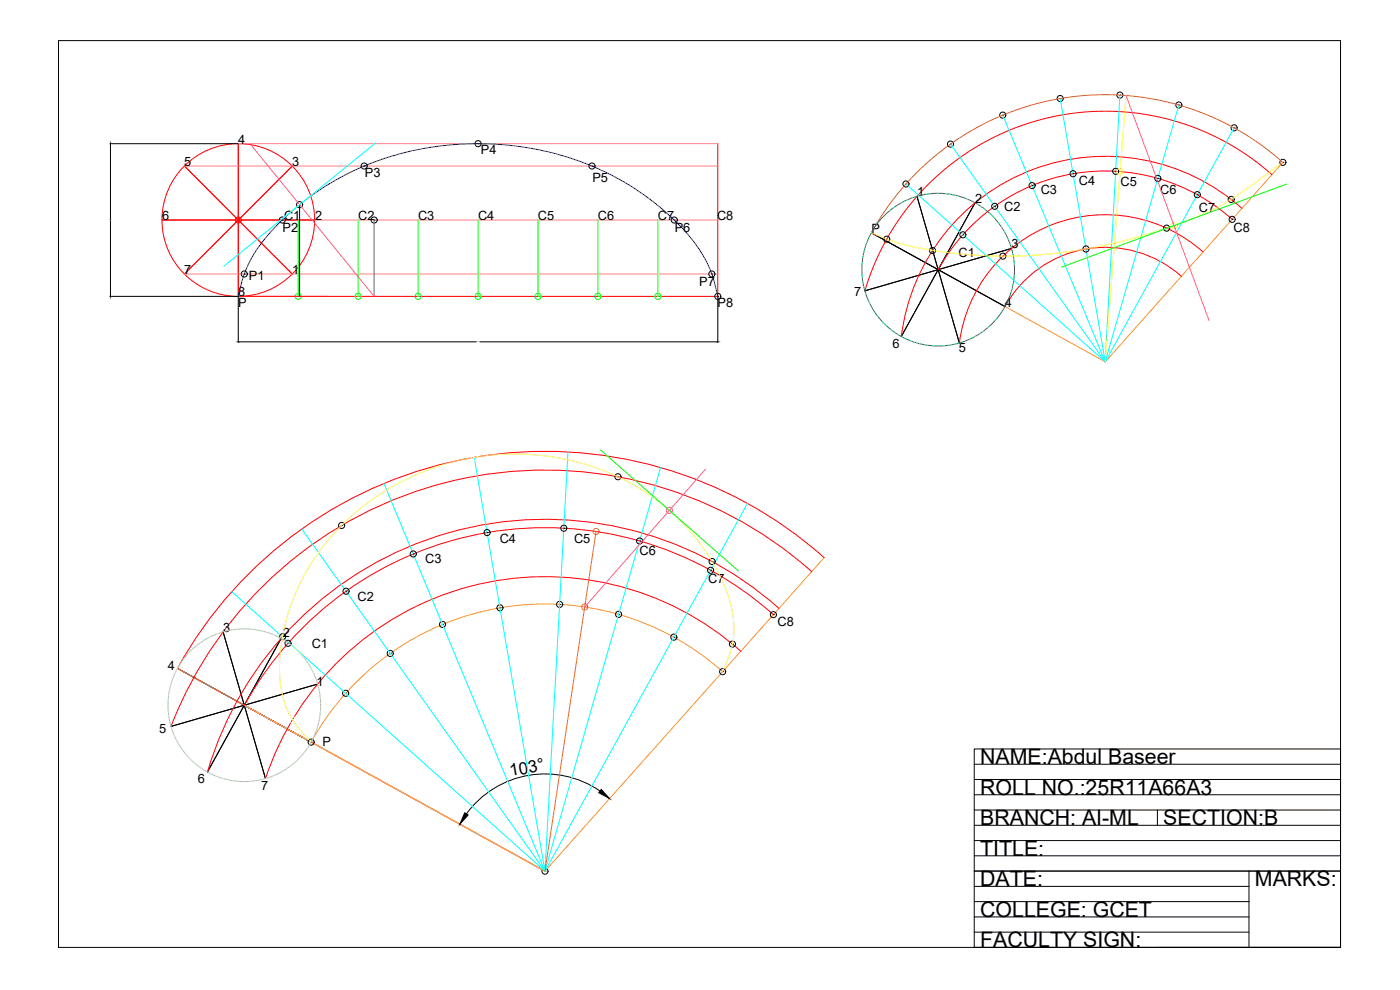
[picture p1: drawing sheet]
<svg xmlns="http://www.w3.org/2000/svg" width="420mm" height="297mm" viewBox="0 0 420 297" stroke-linecap="round" stroke-linejoin="round" font-family="sans-serif">
<!-- layer: 0 -->
<g fill="none" stroke="#000" stroke-width=".3">
<path d="M17.6 12.2h384.7v272.1h-384.7zM33 43.1h38.4M33.2 43.3v22.6M33.2 66.2v22.6M33 88.9h38.4M71.5 89v13.7M215.4 89v13.7M71.7 102.6h71.2M144 102.6h71.3M292.4 238.5h109.9M292.4 233.9h109.9M292.4 229.3h109.9"/>
<path d="M292.4 256.8h109.9M292.4 252.2h109.9M292.4 247.6h109.9M292.4 243h109.9M347.4 243v4.6M292.4 279.7h82.4M292.4 275.1h82.4M292.4 270.5h82.4M292.4 265.9h82.4M292.4 261.4h109.9M374.8 261.4v22.9M292.4 284.3h109.9h-109.9v-59.6h109.9v59.6h-54.9"/>
</g>
<!-- layer: Circle -->
<g fill="none" stroke="#f00" stroke-width=".3">
<path d="M55.3 49.8l32.4 32.4M71.5 43.1v45.8h143.9v-45.8M87.7 49.8l-32.4 32.4M48.6 66h45.8M71.5 66h.1"/>
<circle cx="71.5" cy="66" r="22.9"/>
<circle cx="71.5" cy="66" r=".92"/>
</g>
<!-- layer: Extension lines -->
<path d="M55.3 49.8h160.1M71.5 43.1h143.9M94.4 66h121M55.3 82.2h160.1" fill="none" stroke="#ff7f7f" stroke-width=".3"/>
<!-- layer: Division Lines -->
<g fill="none" stroke="#0f0" stroke-width=".3">
<path d="M89.5 66v22.9M107.5 66v22.9M125.5 66v22.9M143.5 66v22.9M161.5 66v22.9M179.4 66v22.9M197.4 66v22.9M89.5 88.9h.1M107.5 88.9h.1M125.5 88.9h.1M143.5 88.9h.1M161.5 88.9h.1"/>
<path d="M179.4 88.9h.1M197.4 88.9h.1"/>
<circle cx="89.5" cy="88.9" r=".92"/>
<circle cx="107.5" cy="88.9" r=".92"/>
<circle cx="125.5" cy="88.9" r=".92"/>
<circle cx="143.5" cy="88.9" r=".92"/>
<circle cx="161.5" cy="88.9" r=".92"/>
<circle cx="179.5" cy="88.9" r=".92"/>
<circle cx="197.4" cy="88.9" r=".92"/>
</g>
<!-- layer: Text -->
<g fill="none" stroke="#000" stroke-width=".3">
<path d="M109.3 49.8h.1M143.5 43.1h.1M177.6 49.8h.1M84.7 66h.1M202.3 66h.1M73.3 82.2h.1M213.6 82.2h.1M215.4 88.9h.1"/>
<circle cx="109.3" cy="49.8" r=".92"/>
<circle cx="143.5" cy="43.1" r=".92"/>
<circle cx="177.7" cy="49.8" r=".92"/>
<circle cx="84.7" cy="66" r=".92"/>
<circle cx="202.4" cy="66" r=".92"/>
<circle cx="73.3" cy="82.2" r=".92"/>
<circle cx="213.6" cy="82.2" r=".92"/>
<circle cx="215.4" cy="88.9" r=".92"/>
</g>
<path d="M71.5 88.9a38.4 38.4 0 0 1 12.4-22.1 84.5 84.5 0 0 1 68.2-23.3 80.9 80.9 0 0 1 56.3 29.3 35.6 35.6 0 0 1 7 16.1" fill="none" stroke="#00f" stroke-width=".3"/>
<!-- layer: Extra Line -->
<path d="M71.5 88.9h27" fill="none" stroke="#ed1f24" stroke-width=".3"/>
<g fill="none" stroke="#000" stroke-width=".3">
<path d="M89.9 61.4h.1M89.9 61.4v27.5"/>
<circle cx="89.9" cy="61.4" r=".92"/>
</g>
<!-- layer: Normal -->
<g fill="none" stroke="#000" stroke-width=".3">
<path d="M112.3 66h.1"/>
<circle cx="112.3" cy="66" r=".92"/>
</g>
<path d="M112.3 66v22.9" fill="none" stroke="#93278f" stroke-width=".3"/>
<path d="M75.3 43.4l37 45.5" fill="none" stroke="#f0f" stroke-width=".3"/>
<path d="M112.7 42.9l-45.5 37" fill="none" stroke="#0ff" stroke-width=".3"/>
<!-- layer: 0 -->
<path d="M33.2 43.1l-.1 .2zM33.1 88.8l.1 .1zM71.5 102.6l.2-.1zM215.3 102.5l.1 .1z" fill="#000" stroke="#000" stroke-width=".3"/>
<!-- layer: Director Circle -->
<path d="M385 48.7l-53.3 59.9-70.2-38.8M247.3 167.3l-83.7 94.1M53.3 200.5l110.3 60.9-90.3-49.8M216.9 201.5a80.2 80.2 0 0 0-123.5 21.2" fill="none" stroke="#f8991e" stroke-width=".3"/>
<g fill="none" stroke="#000" stroke-width=".3">
<path d="M300.9 34.5h.1M318.2 29.6h.1M336.1 28.5h.1M353.8 31.5h.1M370.4 38.4h.1M271.9 55.2h.1M275.2 58.9l12.7 44M285.2 43.2h.1M309.7 55.7h.1M322 52.1h.1M334.8 51.4h.1M347.5 53.5h.1"/>
<path d="M359.3 58.4h.1M369.5 59.8h.1M385 48.7h.1M261.5 69.8l40.1 22.2M266.1 71.8h.1M279.9 75.2h.1M289 70.5h.1M292.6 60.9l-22.1 40.1M298.5 61.9h.1M301 76.9h.1M303.6 74.6l-44 12.7M325.9 74.7h.1"/>
<path d="M350.1 68.5h.1M369.8 65.8h.1M102.5 157.7h.1M146.2 159.8h.1M169.2 158.5h.1M185.4 143h.1M103.8 177.4h.1M124 166.2h.1M191.9 162.3h.1M213.3 171.1h.1M213.7 168.5h.1M66.8 189.8l.2-.2 12.7 44"/>
<path d="M84.4 191.5l-22.2 40.2M84.8 191h.1M86.4 193h.1M117.1 196.1h.1M132.8 187.4h.1M150 182.4h.1M167.9 181.3h.1M185.6 184.3h.1M202.2 191.2h.1M219.8 193.3h.1M232.1 184.4h.1M53.3 200.5l110.3 60.9"/>
<path d="M95 205.8l.3-.6-44 12.8M103.7 208h.1M216.9 201.5h.1M93.4 222.7h.1M180.1 237.3a29.2 29.2 0 0 0-40.1 6.9M163.6 261.4h.1"/>
<circle cx="300.9" cy="34.5" r=".92"/>
<circle cx="318.2" cy="29.6" r=".92"/>
<circle cx="336.1" cy="28.5" r=".92"/>
<circle cx="353.8" cy="31.5" r=".92"/>
<circle cx="370.4" cy="38.4" r=".92"/>
<circle cx="271.9" cy="55.2" r=".92"/>
<circle cx="285.3" cy="43.2" r=".92"/>
<circle cx="309.7" cy="55.7" r=".92"/>
<circle cx="322" cy="52.1" r=".92"/>
<circle cx="334.8" cy="51.4" r=".92"/>
<circle cx="347.5" cy="53.5" r=".92"/>
<circle cx="359.3" cy="58.4" r=".92"/>
<circle cx="369.5" cy="59.8" r=".92"/>
<circle cx="385" cy="48.7" r=".92"/>
<circle cx="266.1" cy="71.8" r=".92"/>
<circle cx="279.9" cy="75.2" r=".92"/>
<circle cx="289" cy="70.5" r=".92"/>
<circle cx="298.5" cy="61.9" r=".92"/>
<circle cx="301" cy="76.9" r=".92"/>
<circle cx="325.9" cy="74.7" r=".92"/>
<circle cx="350.1" cy="68.5" r=".92"/>
<circle cx="369.8" cy="65.8" r=".92"/>
<circle cx="102.5" cy="157.7" r=".92"/>
<circle cx="146.2" cy="159.8" r=".92"/>
<circle cx="169.2" cy="158.5" r=".92"/>
<circle cx="185.5" cy="143" r=".92"/>
<circle cx="103.8" cy="177.4" r=".92"/>
<circle cx="124" cy="166.2" r=".92"/>
<circle cx="192" cy="162.3" r=".92"/>
<circle cx="213.3" cy="171.1" r=".92"/>
<circle cx="213.7" cy="168.5" r=".92"/>
<circle cx="84.8" cy="191" r=".92"/>
<circle cx="86.4" cy="193" r=".92"/>
<circle cx="117.1" cy="196.1" r=".92"/>
<circle cx="132.8" cy="187.4" r=".92"/>
<circle cx="150" cy="182.4" r=".92"/>
<circle cx="167.9" cy="181.3" r=".92"/>
<circle cx="185.6" cy="184.3" r=".92"/>
<circle cx="202.2" cy="191.2" r=".92"/>
<circle cx="219.8" cy="193.2" r=".92"/>
<circle cx="232.1" cy="184.4" r=".92"/>
<circle cx="103.7" cy="208" r=".92"/>
<circle cx="216.9" cy="201.5" r=".92"/>
<circle cx="93.4" cy="222.7" r=".92"/>
<circle cx="163.6" cy="261.4" r=".92"/>
</g>
<path d="M381.7 52.4a75.2 75.2 0 0 0-122.1 34.9M361.1 75.6a44.1 44.1 0 0 0-73.2 27.3M369.8 65.8a57.3 57.3 0 0 0-88.2 15.1M372.7 62.5a61.7 61.7 0 0 0-102.2 38.4M354.5 82.9a34.4 34.4 0 0 0-52.9 9.1M243.6 171.5a120.3 120.3 0 0 0-192.3 46.4M247.3 167.3a126 126 0 0 0-194 33.2M222.3 195.4a88.4 88.4 0 0 0-142.6 38.2M232.1 184.4a103.1 103.1 0 0 0-158.8 27.2M233.8 182.6a105.6 105.6 0 0 0-171.5 49" fill="none" stroke="#f00" stroke-width=".3"/>
<path d="M318.2 29.6l13.5 79-30.8-74.1M336.1 28.5l-4.4 80.1 22.1-77.1M370.4 38.4l-38.7 70.2M285.2 43.2l46.5 65.4-59.8-53.4M142.3 137.2l21.3 124.2-48.4-116.3M170.5 135.6l-6.9 125.8 34.7-121.1M90.6 158.7l73 102.7-94-83.9M224.3 151l-60.7 110.4" fill="none" stroke="#0ff" stroke-width=".3"/>
<path d="M385 48.7a80.2 80.2 0 0 0-123.5 21.1" fill="none" stroke="#cd6928" stroke-width=".3"/>
<circle cx="281.6" cy="80.9" r="22.9" fill="none" stroke="#139b48" stroke-width=".3"/>
<g fill="none" stroke="#ff0" stroke-width=".3">
<path d="M337.9 28.7l-6.2 79.9M336.2 51.5h.1M385 48.7l-6.6 4.9a85.5 85.5 0 0 1-30.7 15.7 138.6 138.6 0 0 1-78.6 3.5l-7.6-3M352.3 67.7h.1"/>
<circle cx="336.2" cy="51.5" r=".92"/>
<circle cx="352.4" cy="67.7" r=".92"/>
</g>
<path d="M337.9 28.7l24.9 67.5" fill="none" stroke="#f0f" stroke-width=".3"/>
<path d="M386.1 55.2l-67.5 24.9" fill="none" stroke="#0f0" stroke-width=".3"/>
<path d="M180.4 236.9l2.6 2.7-3.3-1.8zM139.5 243.9l1 .6-2.5 2.8z" fill="#000" stroke="#000" stroke-width=".3"/>
<g fill="none" stroke="#fff" stroke-width=".3">
<path d="M142.3 137.2h.1M87.8 215.9h.1"/>
<circle cx="142.3" cy="137.2" r=".92"/>
<circle cx="87.8" cy="215.9" r=".92"/>
</g>
<path d="M216.9 201.5a27.6 27.6 0 0 0 3.2-15.6 50.9 50.9 0 0 0-11.3-24.5 70 70 0 0 0-64-24.5 71.9 71.9 0 0 0-54.5 37.7 56.6 56.6 0 0 0-6 31.8 25.4 25.4 0 0 0 7.8 14.9l1.3 1.4" fill="none" stroke="#f4ee51" stroke-width=".3"/>
<!-- layer: Layer1 -->
<circle cx="73.3" cy="211.6" r="22.9" fill="none" stroke="#afd9aa" stroke-width=".3"/>
<g fill="none" stroke="#f0f" stroke-width=".3">
<path d="M200.9 153.1h.1M211.7 140.8l-36.2 41.3"/>
<circle cx="200.9" cy="153.1" r=".92"/>
</g>
<g fill="none" stroke="#f26722" stroke-width=".3">
<path d="M178.9 159.5h.1M178.9 159.5l-15.3 101.9M175.5 182.1h.1"/>
<circle cx="178.9" cy="159.5" r=".92"/>
<circle cx="175.5" cy="182.1" r=".92"/>
</g>
<path d="M180.2 135l41.4 36.3" fill="none" stroke="#0f0" stroke-width=".3"/>
<g font-size="6.4">
<text x="294.2" y="229.2">NAME:Abdul Baseer</text>
<text x="294.2" y="238.5">ROLL NO.:25R11A66A3</text>
<text x="294.2" y="247.6">BRANCH: AI-ML</text>
<text x="349.1" y="247.6">SECTION:B</text>
<text x="294.2" y="256.8">TITLE:</text>
<text x="294.2" y="265.9">DATE:</text>
<text x="376.6" y="265.9">MARKS:</text>
<text x="294.2" y="275.1">COLLEGE: GCET</text>
<text x="294.2" y="284.3">FACULTY SIGN:</text>
</g>
<text font-size="5.1" x="153.2" y="232.9" transform="rotate(-10 153.2 232.9)">103°</text>
<g font-size="3.8">
<text x="71.5" y="43.1">4</text>
<text x="144.3" y="46.3">P4</text>
<text x="55.3" y="49.7">5</text>
<text x="87.6" y="49.8">3</text>
<text x="109.5" y="53.2">P3</text>
<text x="177.8" y="54.6">P5</text>
<text x="275.2" y="58.9">1</text>
<text x="312.3" y="58.1">C3</text>
<text x="323.8" y="55.6">C4</text>
<text x="336.3" y="55.8">C5</text>
<text x="348.2" y="58.3">C6</text>
<text x="48.7" y="66">6</text>
<text x="94.5" y="65.9">2</text>
<text x="292.6" y="60.9">2</text>
<text x="301.4" y="63.3">C2</text>
<text x="359.8" y="63.7">C7</text>
<text x="84.8" y="69.7">P2</text>
<text x="85.2" y="66">C1</text>
<text x="107.5" y="66">C2</text>
<text x="125.5" y="66">C3</text>
<text x="143.5" y="66">C4</text>
<text x="161.5" y="66">C5</text>
<text x="179.4" y="66">C6</text>
<text x="197.4" y="66">C7</text>
<text x="202.5" y="69.7">P6</text>
<text x="215.2" y="66">C8</text>
<text x="261.5" y="69.8">P</text>
<text x="370.2" y="69.5">C8</text>
<text x="287.7" y="77.2">C1</text>
<text x="303.6" y="74.6">3</text>
<text x="55.3" y="82.2">7</text>
<text x="74.7" y="83.9">P1</text>
<text x="87.7" y="82.2">1</text>
<text x="71.5" y="88.9">8</text>
<text x="209.8" y="85.7">P7</text>
<text x="256.4" y="88.8">7</text>
<text x="71.5" y="92.1">P</text>
<text x="215.3" y="92.1">P8</text>
<text x="301.6" y="92">4</text>
<text x="267.8" y="104.3">6</text>
<text x="287.7" y="105.8">5</text>
<text x="150" y="163.1">C4</text>
<text x="172.3" y="162.9">C5</text>
<text x="191.9" y="166.6">C6</text>
<text x="127.6" y="169">C3</text>
<text x="212.6" y="175">C7</text>
<text x="107.3" y="180.3">C2</text>
<text x="67" y="189.6">3</text>
<text x="84.8" y="191">2</text>
<text x="233.4" y="187.9">C8</text>
<text x="93.6" y="194.3">C1</text>
<text x="50.4" y="200.9">4</text>
<text x="95" y="205.8">1</text>
<text x="47.8" y="219.8">5</text>
<text x="96.8" y="223.9">P</text>
<text x="59.4" y="234.9">6</text>
<text x="78.4" y="237.2">7</text>
</g>
<g font-size=".2">
<text x="32.7" y="66.1">50.0000</text>
<text x="143" y="102.6">157.0976</text>
</g>
</svg>
